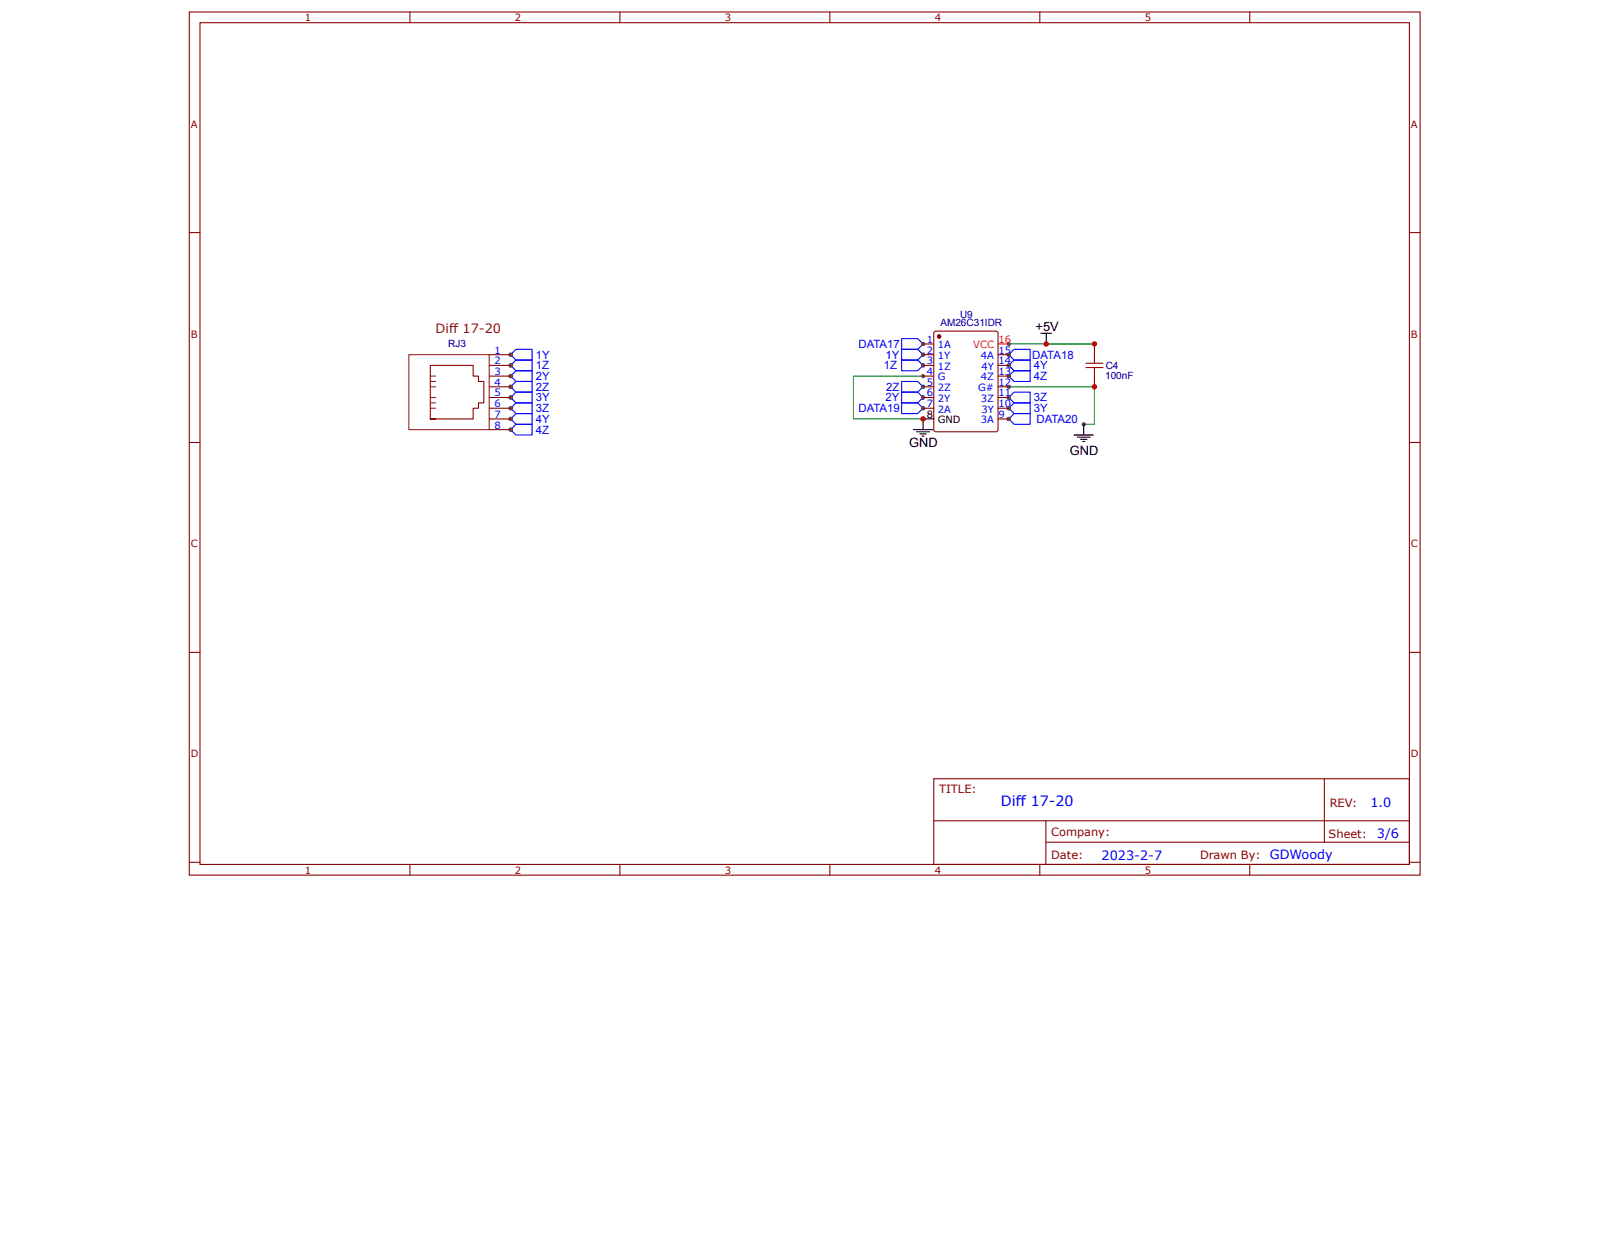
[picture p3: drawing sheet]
<svg xmlns="http://www.w3.org/2000/svg" width="279mm" height="216mm" viewBox="0 0 279 216" stroke-linecap="round" stroke-linejoin="round" font-family="sans-serif">
<path d="M173.8 59.3h14.7M173.8 66.7h14.7v6.4h-1.8" fill="none" stroke="#080" stroke-width=".18"/>
<circle cx="180.2" cy="59.3" r=".37" fill="#4f4f4f"/>
<path d="M179.3 57.4h1.8M180.2 57.4v1.9" fill="none" stroke="#000" stroke-width=".18"/>
<circle cx="88" cy="74" r=".37" fill="#4f4f4f"/>
<path d="M88.9 73.1h2.8v1.9h-2.8l-.9-1z" fill="none" stroke="#00f" stroke-width=".18"/>
<circle cx="88" cy="72.2" r=".37" fill="#4f4f4f"/>
<path d="M88.9 71.3h2.8v1.8h-2.8l-.9-.9z" fill="none" stroke="#00f" stroke-width=".18"/>
<circle cx="88" cy="70.3" r=".37" fill="#4f4f4f"/>
<path d="M88.9 69.4h2.8v1.9h-2.8l-.9-1z" fill="none" stroke="#00f" stroke-width=".18"/>
<circle cx="88" cy="68.5" r=".37" fill="#4f4f4f"/>
<path d="M88.9 67.6h2.8v1.8h-2.8l-.9-.9z" fill="none" stroke="#00f" stroke-width=".18"/>
<circle cx="88" cy="66.7" r=".37" fill="#4f4f4f"/>
<path d="M88 66.7l.9-1h2.8v1.9h-2.8z" fill="none" stroke="#00f" stroke-width=".18"/>
<circle cx="88" cy="64.8" r=".37" fill="#4f4f4f"/>
<path d="M88 64.8l.9-.9h2.8v1.8h-2.8z" fill="none" stroke="#00f" stroke-width=".18"/>
<circle cx="88" cy="61.1" r=".37" fill="#4f4f4f"/>
<path d="M88 61.1l.9-.9h2.8v1.8h-2.8z" fill="none" stroke="#00f" stroke-width=".18"/>
<circle cx="88" cy="63" r=".37" fill="#4f4f4f"/>
<path d="M88 63l.9-1h2.8v1.9h-2.8z" fill="none" stroke="#00f" stroke-width=".18"/>
<circle cx="173.8" cy="64.8" r=".37" fill="#4f4f4f"/>
<path d="M173.8 64.8l.9-.9h2.8v1.8h-2.8z" fill="none" stroke="#00f" stroke-width=".18"/>
<circle cx="173.8" cy="63" r=".37" fill="#4f4f4f"/>
<path d="M173.8 63l.9-1h2.8v1.9h-2.8z" fill="none" stroke="#00f" stroke-width=".18"/>
<circle cx="173.8" cy="70.3" r=".37" fill="#4f4f4f"/>
<path d="M174.7 69.4h2.8v1.9h-2.8l-.9-1z" fill="none" stroke="#00f" stroke-width=".18"/>
<circle cx="173.8" cy="68.5" r=".37" fill="#4f4f4f"/>
<path d="M174.7 67.6h2.8v1.8h-2.8l-.9-.9z" fill="none" stroke="#00f" stroke-width=".18"/>
<circle cx="159" cy="66.7" r=".37" fill="#4f4f4f"/>
<path d="M155.3 65.7h2.8l.9 1-.9 .9h-2.8z" fill="none" stroke="#00f" stroke-width=".18"/>
<circle cx="159" cy="68.5" r=".37" fill="#4f4f4f"/>
<path d="M155.3 67.6h2.8l.9 .9-.9 .9h-2.8z" fill="none" stroke="#00f" stroke-width=".18"/>
<circle cx="159" cy="61.1" r=".37" fill="#4f4f4f"/>
<path d="M155.3 60.2h2.8l.9 .9-.9 .9h-2.8z" fill="none" stroke="#00f" stroke-width=".18"/>
<circle cx="159" cy="63" r=".37" fill="#4f4f4f"/>
<path d="M155.3 62h2.8l.9 1-.9 .9h-2.8z" fill="none" stroke="#00f" stroke-width=".18"/>
<circle cx="186.7" cy="73.1" r=".37" fill="#4f4f4f"/>
<path d="M185 75h3.3M185.6 75.3h2.2M186.1 75.7h1.1M186.5 76.1h.4M186.7 73.1v1.9" fill="none" stroke="#000" stroke-width=".18"/>
<circle cx="159" cy="59.3" r=".37" fill="#4f4f4f"/>
<path d="M155.3 58.3h2.8l.9 1-.9 .9h-2.8z" fill="none" stroke="#00f" stroke-width=".18"/>
<circle cx="173.8" cy="61.1" r=".37" fill="#4f4f4f"/>
<path d="M173.8 61.1l.9-.9h2.8v1.8h-2.8z" fill="none" stroke="#00f" stroke-width=".18"/>
<circle cx="159" cy="70.3" r=".37" fill="#4f4f4f"/>
<path d="M155.3 69.4h2.8l.9 .9-.9 1h-2.8z" fill="none" stroke="#00f" stroke-width=".18"/>
<circle cx="173.8" cy="72.2" r=".37" fill="#4f4f4f"/>
<path d="M174.7 71.3h2.8v1.8h-2.8l-.9-.9z" fill="none" stroke="#00f" stroke-width=".18"/>
<path d="M180.2 59.3h8.3M159 64.8h-12v7.4h12" fill="none" stroke="#080" stroke-width=".18"/>
<g fill="none" stroke="#800" stroke-width=".18">
<path d="M32.6 2.1h212v148.7h-212zM34.4 3.9h208.4v145h-208.4zM70.6 2.1v1.8M106.8 2.1v1.8M142.9 2.1v1.8M179.1 2.1v1.8M215.3 2.1v1.8M32.6 40.1h1.8M242.8 40.1h1.8M32.6 76.2h1.8M242.8 76.2h1.8M32.6 112.4h1.8"/>
<path d="M242.8 112.4h1.8M160.8 134.2h82v14.7h-82zM228.1 134.2v10.9M32.6 148.6h1.8M70.6 148.9v1.9M106.8 148.9v1.9M142.9 148.9v1.9M160.9 141.4h81.8M179.1 148.9v1.9M180.2 145.1h62.5M180.2 141.4v7.4M215.3 148.9v1.9"/>
<path d="M242.8 148.6h1.8"/>
</g>
<circle cx="159" cy="72.2" r=".37" fill="#4f4f4f"/>
<path d="M157.3 74h3.4M157.9 74.4h2.2M158.4 74.8h1.2M158.8 75.1h.4M159 72.2v1.8" fill="none" stroke="#000" stroke-width=".18"/>
<path d="M187 62.6h3" fill="none" stroke="#a00000" stroke-width=".18"/>
<circle cx="188.5" cy="59.3" r=".37" fill="#4f4f4f"/>
<path d="M188.5 59.3v1.8" fill="none" stroke="#800" stroke-width=".18"/>
<path d="M187 63.3h3M188.5 63.3v1.5" fill="none" stroke="#a00000" stroke-width=".18"/>
<circle cx="188.5" cy="66.7" r=".37" fill="#4f4f4f"/>
<path d="M188.5 64.8v1.9" fill="none" stroke="#800" stroke-width=".18"/>
<path d="M188.5 61.1v1.5" fill="none" stroke="#a00000" stroke-width=".18"/>
<circle cx="161.8" cy="58" r=".28" fill="#800"/>
<g fill="none" stroke="#800" stroke-width=".18">
<path d="M160.9 57.2l.3-.1h10.3l.4 .1v16.8l-.2 .3-10.5 .1-.3-.2z"/>
<circle cx="161.8" cy="58" r=".28"/>
</g>
<circle cx="161.8" cy="58" r=".28" fill="#800"/>
<circle cx="161.8" cy="58" r=".28" fill="none" stroke="#800" stroke-width=".18"/>
<circle cx="159" cy="59.3" r=".37" fill="#4f4f4f"/>
<path d="M159 59.3h1.8" fill="none" stroke="#800" stroke-width=".18"/>
<circle cx="159" cy="61.1" r=".37" fill="#4f4f4f"/>
<path d="M159 61.1h1.8" fill="none" stroke="#800" stroke-width=".18"/>
<circle cx="159" cy="63" r=".37" fill="#4f4f4f"/>
<path d="M159 63h1.8" fill="none" stroke="#800" stroke-width=".18"/>
<circle cx="159" cy="64.8" r=".37" fill="#4f4f4f"/>
<path d="M159 64.8h1.8" fill="none" stroke="#800" stroke-width=".18"/>
<circle cx="159" cy="66.7" r=".37" fill="#4f4f4f"/>
<path d="M159 66.7h1.8" fill="none" stroke="#800" stroke-width=".18"/>
<circle cx="159" cy="68.5" r=".37" fill="#4f4f4f"/>
<path d="M159 68.5h1.8" fill="none" stroke="#800" stroke-width=".18"/>
<circle cx="159" cy="70.3" r=".37" fill="#4f4f4f"/>
<path d="M159 70.3h1.8" fill="none" stroke="#800" stroke-width=".18"/>
<circle cx="159" cy="72.2" r=".37" fill="#4f4f4f"/>
<path d="M159 72.2h1.8" fill="none" stroke="#000" stroke-width=".18"/>
<circle cx="173.8" cy="72.2" r=".37" fill="#4f4f4f"/>
<path d="M171.9 72.2h1.9" fill="none" stroke="#800" stroke-width=".18"/>
<circle cx="173.8" cy="70.3" r=".37" fill="#4f4f4f"/>
<path d="M171.9 70.3h1.9" fill="none" stroke="#800" stroke-width=".18"/>
<circle cx="173.8" cy="68.5" r=".37" fill="#4f4f4f"/>
<path d="M171.9 68.5h1.9" fill="none" stroke="#800" stroke-width=".18"/>
<circle cx="173.8" cy="66.7" r=".37" fill="#4f4f4f"/>
<path d="M171.9 66.7h1.9" fill="none" stroke="#800" stroke-width=".18"/>
<circle cx="173.8" cy="64.8" r=".37" fill="#4f4f4f"/>
<path d="M171.9 64.8h1.9" fill="none" stroke="#800" stroke-width=".18"/>
<circle cx="173.8" cy="63" r=".37" fill="#4f4f4f"/>
<path d="M171.9 63h1.9" fill="none" stroke="#800" stroke-width=".18"/>
<circle cx="173.8" cy="61.1" r=".37" fill="#4f4f4f"/>
<path d="M171.9 61.1h1.9" fill="none" stroke="#800" stroke-width=".18"/>
<circle cx="173.8" cy="59.3" r=".37" fill="#4f4f4f"/>
<path d="M171.9 59.3h1.9" fill="none" stroke="#f00" stroke-width=".18"/>
<path d="M74.1 64.8h.9M74.1 65.7h.9" fill="none" stroke="#8d2323" stroke-width=".18"/>
<circle cx="88" cy="70.3" r=".37" fill="#4f4f4f"/>
<path d="M84.3 70.3h3.7" fill="none" stroke="#800" stroke-width=".18"/>
<circle cx="88" cy="68.5" r=".37" fill="#4f4f4f"/>
<path d="M84.3 68.5h3.7" fill="none" stroke="#800" stroke-width=".18"/>
<circle cx="88" cy="66.7" r=".37" fill="#4f4f4f"/>
<path d="M84.3 66.7h3.7" fill="none" stroke="#800" stroke-width=".18"/>
<circle cx="88" cy="64.8" r=".37" fill="#4f4f4f"/>
<path d="M84.3 64.8h3.7" fill="none" stroke="#800" stroke-width=".18"/>
<circle cx="88" cy="63" r=".37" fill="#4f4f4f"/>
<path d="M84.3 63h3.7" fill="none" stroke="#800" stroke-width=".18"/>
<circle cx="88" cy="61.1" r=".37" fill="#4f4f4f"/>
<path d="M74.1 72.2v-9.2h7.4v1.8h.9v.9h.9v3.7h-.9v.9h-.9v1.9h-7.4h.9M84.3 61.1h3.7" fill="none" stroke="#800" stroke-width=".18"/>
<path d="M70.4 61.1h13.9v12.9h-13.9zM74.1 66.7h.9M74.1 68.5h.9M74.1 69.4h.9M74.1 70.3h.9" fill="none" stroke="#8d2323" stroke-width=".18"/>
<circle cx="88" cy="72.2" r=".37" fill="#4f4f4f"/>
<path d="M84.3 72.2h3.7" fill="none" stroke="#800" stroke-width=".18"/>
<circle cx="88" cy="74" r=".37" fill="#4f4f4f"/>
<path d="M84.3 74h3.7" fill="none" stroke="#800" stroke-width=".18"/>
<circle cx="159" cy="72.2" r=".37" fill="#4f4f4f"/>
<circle cx="159" cy="72.2" r=".46" fill="#c00"/>
<circle cx="188.5" cy="59.3" r=".37" fill="#4f4f4f"/>
<circle cx="188.5" cy="59.3" r=".46" fill="#c00"/>
<circle cx="188.5" cy="66.7" r=".37" fill="#4f4f4f"/>
<circle cx="188.5" cy="66.7" r=".46" fill="#c00"/>
<circle cx="180.2" cy="59.3" r=".37" fill="#4f4f4f"/>
<circle cx="180.2" cy="59.3" r=".46" fill="#c00"/>
<text font-size="2.5" fill="#00f" x="172.4" y="138.9">Diff 17-20</text>
<text font-size="2.2" fill="#630" x="75" y="57.4">Diff 17-20</text>
<g font-size="2.2">
<text x="178.4" y="57.1">+5V</text>
<text x="156.6" y="77">GND</text>
<text x="184.3" y="78.5">GND</text>
</g>
<g font-size="2.2" fill="#00f">
<text x="236.1" y="139">1.0</text>
<text x="189.7" y="148.1">2023-2-7</text>
<text x="218.7" y="148.1">GDWoody</text>
<text x="237.2" y="144.4">3/6</text>
</g>
<g font-size="2" fill="#00f">
<text x="147.9" y="59.9">DATA17</text>
<text x="92.3" y="65.5">2Y</text>
<text x="92.3" y="61.8">1Y</text>
<text x="92.3" y="63.6">1Z</text>
<text x="152.3" y="63.6">1Z</text>
<text x="152.5" y="61.8">1Y</text>
<text x="177.8" y="61.8">DATA18</text>
<text x="178.1" y="63.6">4Y</text>
<text x="178.1" y="65.5">4Z</text>
<text x="92.3" y="69.2">3Y</text>
<text x="92.3" y="71">3Z</text>
<text x="92.3" y="67.3">2Z</text>
<text x="147.9" y="71">DATA19</text>
<text x="152.5" y="69.2">2Y</text>
<text x="152.6" y="67.3">2Z</text>
<text x="178.1" y="71">3Y</text>
<text x="178.1" y="69.2">3Z</text>
<text x="92.3" y="72.9">4Y</text>
<text x="92.3" y="74.7">4Z</text>
<text x="178.5" y="72.9">DATA20</text>
</g>
<g font-size="2" fill="#800">
<text x="161.8" y="136.6">TITLE:</text>
<text x="229.1" y="139">REV:</text>
<text x="181.1" y="148">Date:</text>
<text x="181.1" y="144">Company:</text>
<text x="206.7" y="148.1">Drawn By:</text>
<text x="228.9" y="144.3">Sheet:</text>
</g>
<g font-size="1.7" fill="#800">
<text x="52.5" y="3.6">1</text>
<text x="88.7" y="3.6">2</text>
<text x="124.9" y="3.6">3</text>
<text x="161" y="3.6">4</text>
<text x="197.2" y="3.6">5</text>
<text x="32.9" y="22">A</text>
<text x="243.1" y="22">A</text>
<text x="32.9" y="58.2">B</text>
<text x="243.1" y="58.2">B</text>
<text x="32.9" y="94.3">C</text>
<text x="243.1" y="94.3">C</text>
<text x="32.9" y="130.5">D</text>
<text x="243.1" y="130.5">D</text>
<text x="52.5" y="150.5">1</text>
<text x="88.7" y="150.5">2</text>
<text x="124.9" y="150.5">3</text>
<text x="161" y="150.5">4</text>
<text x="197.2" y="150.5">5</text>
</g>
<g font-size="1.7" fill="#000080">
<text x="77.2" y="59.9">RJ3</text>
<text x="162" y="56.2">AM26C31IDR</text>
<text x="165.4" y="54.8">U9</text>
<text x="190.4" y="65.3">100nF</text>
<text x="190.5" y="63.6">C4</text>
</g>
<g font-size="1.7" fill="#00f">
<text x="159.7" y="59.1">1</text>
<text x="85.2" y="64.6">3</text>
<text x="85.2" y="62.8">2</text>
<text x="85.2" y="60.9">1</text>
<text x="159.7" y="60.9">2</text>
<text x="159.7" y="62.8">3</text>
<text x="159.7" y="64.6">4</text>
<text x="161.5" y="60">1A</text>
<text x="161.5" y="61.9">1Y</text>
<text x="161.5" y="63.7">1Z</text>
<text x="161.5" y="65.5">G</text>
<text x="169" y="65.5">4Z</text>
<text x="169" y="61.9">4A</text>
<text x="169.1" y="63.7">4Y</text>
<text x="172" y="64.6">13</text>
<text x="172" y="62.8">14</text>
<text x="172" y="60.9">15</text>
<text x="85.2" y="70.2">6</text>
<text x="85.2" y="68.3">5</text>
<text x="85.2" y="66.5">4</text>
<text x="159.7" y="66.5">5</text>
<text x="159.7" y="68.3">6</text>
<text x="159.7" y="70.2">7</text>
<text x="161.5" y="67.4">2Z</text>
<text x="161.5" y="69.2">2Y</text>
<text x="161.5" y="71.1">2A</text>
<text x="168.5" y="67.4">G#</text>
<text x="169" y="69.2">3Z</text>
<text x="169.1" y="71.1">3Y</text>
<text x="172" y="70.2">10</text>
<text x="172" y="68.3">11</text>
<text x="172" y="66.5">12</text>
<text x="85.2" y="72">7</text>
<text x="85.2" y="73.8">8</text>
<text x="169" y="72.9">3A</text>
<text x="172" y="72">9</text>
</g>
<g font-size="1.7" fill="#f00">
<text x="172" y="59.1">16</text>
<text x="167.7" y="60">VCC</text>
</g>
<g font-size="1.7">
<text x="159.7" y="72">8</text>
<text x="161.5" y="72.9">GND</text>
</g>
</svg>
